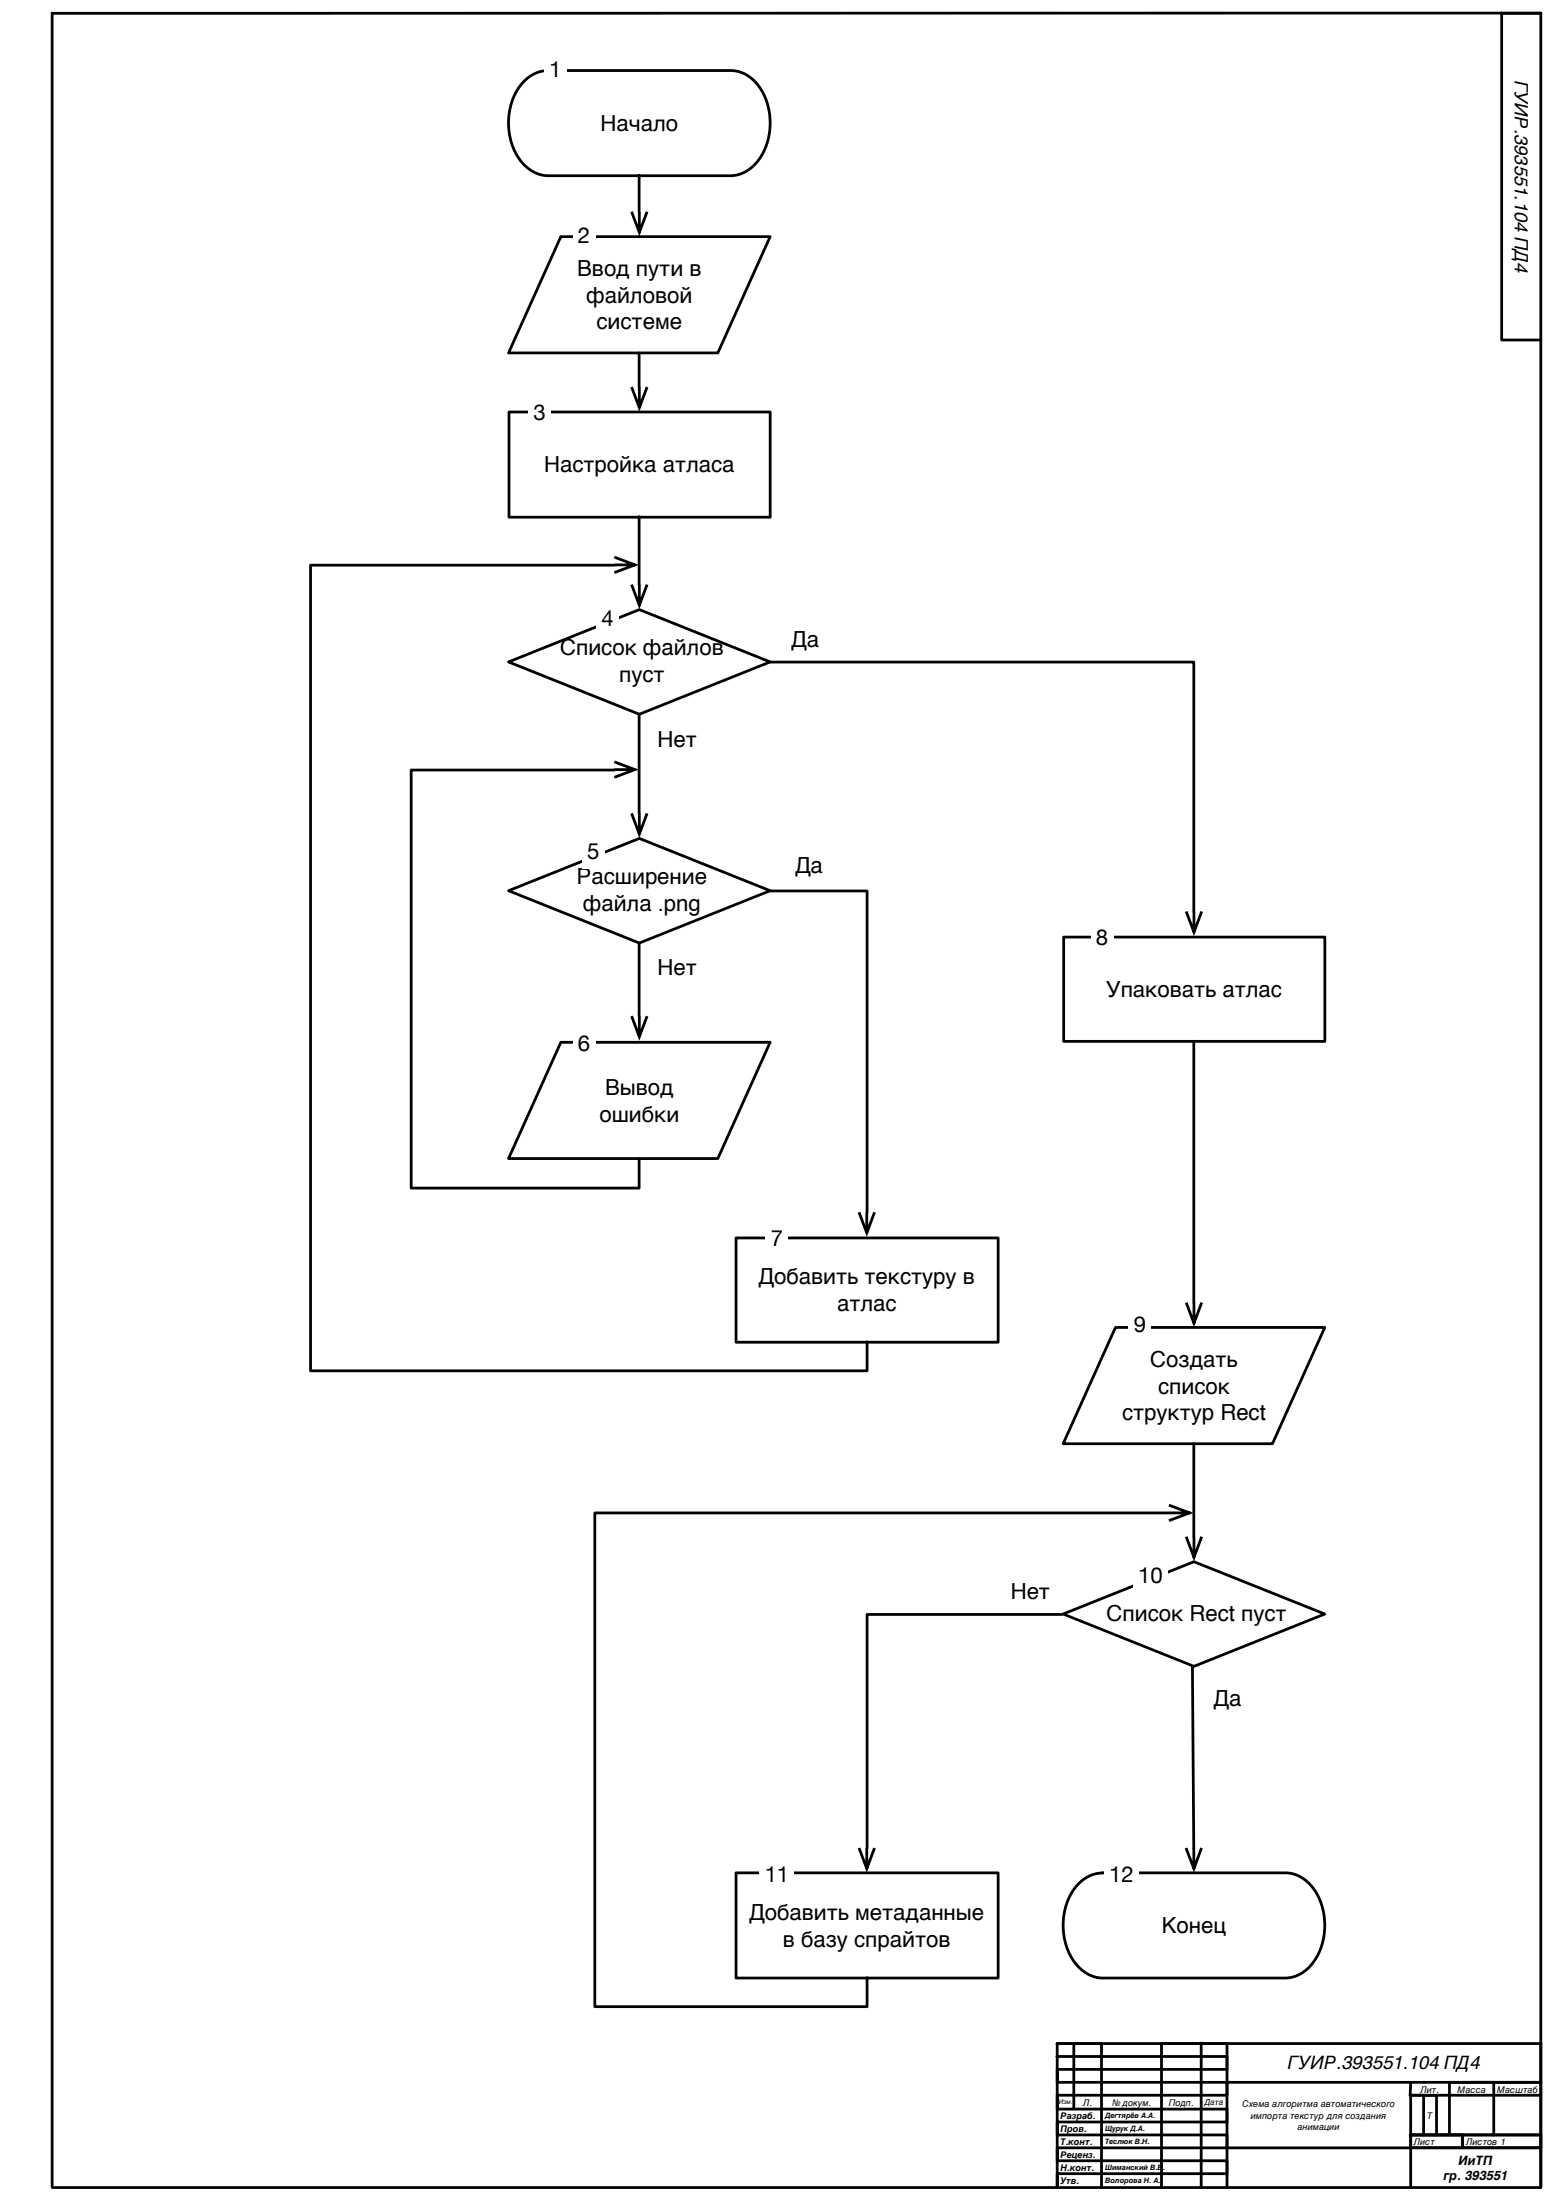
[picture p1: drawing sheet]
<svg xmlns="http://www.w3.org/2000/svg" width="594mm" height="841mm" viewBox="0 0 594 841" stroke-linecap="round" stroke-linejoin="round" font-family="sans-serif">
<g fill="none" stroke="#000" stroke-width="1.1">
<path d="M19.9 5v831M589 5v831M589 5l-569 .1M589 5.1h-15v124.9h15M404 781.2h6.5v24.8M411 781.2h10v54.8M459.1 781v55M469 796v-14.8h-25v54.8M539.2 796h-70.2v25.1h70.2M571 796h18M589 796h-49.8l-.2 5h50M589 781.2h-184.9v54.8v-5.1h64.9v-4.9h-64.9v-4.9h64.9v-5h-64.9v-4.9h64.9v-4.9h-64.9v-5.3h64.9v-5h-64.9v-4.9h64.9v-5h-65"/>
<path d="M539 816.1h20v4.9M539 801h5M539.2 816.1h19.8v5h-19.8zM539.2 801v15M544.2 816.1v-15.1h4.9v15.1M554 816.1v-20.1h17v20.1M559 816.1h30v5h-30zM589 816.1h-49.8v19.9M20 836.2h569M469 821v15M539 821h50"/>
</g>
<path d="M200.3 31.1a12.9 12.9 0 0 1 9.1-4.1h70a15.2 15.2 0 0 1 13.4 11 24 24 0 0 1-5.5 26 12.3 12.3 0 0 1-7.9 3h-70a15.2 15.2 0 0 1-13.4-11 24.6 24.6 0 0 1 4.3-24.9z" fill="#fff"/>
<path d="M209.4 27h70a15.3 15.3 0 0 1 13.4 11 24.1 24.1 0 0 1-5.5 26 12.7 12.7 0 0 1-7.9 3.2h-70a15.6 15.6 0 0 1-13.4-11.2 24 24 0 0 1 5.4-26 12.3 12.3 0 0 1 8-3" fill="none" stroke="#000" stroke-width="1.1"/>
<path d="M194.4 157.5h100v40h-100z" fill="#fff"/>
<path d="M194.6 157.5h99.8v40.2h-99.8z" fill="none" stroke="#000" stroke-width="1.1"/>
<path d="M214.4 90.5h80l-20 44.4h-80z" fill="#fff"/>
<path d="M214.4 90.5h80l-20 44.4h-80z" fill="none" stroke="#000" stroke-width="1.1"/>
<path d="M194.4 253l50-20 50 20-50 20z" fill="#fff"/>
<path d="M194.4 253l50-20 50 20-50 20z" fill="none" stroke="#000" stroke-width="1.1"/>
<path d="M194.4 340.5l50-20 50 20-50 20z" fill="#fff"/>
<path d="M194.4 340.5l50-20 50 20-50 20z" fill="none" stroke="#000" stroke-width="1.1"/>
<path d="M281.3 473h100v40h-100z" fill="#fff"/>
<path d="M281.3 473.2h100.2v39.9h-100.2z" fill="none" stroke="#000" stroke-width="1.1"/>
<path d="M406.4 358h100v40h-100z" fill="#fff"/>
<path d="M244.3 67v13.9M244.3 134.9v13M244.3 197.5v26M244.3 273v37.9M294.4 340.6h37v122.8M406.6 358.2h99.8v39.9h-99.8z" fill="none" stroke="#000" stroke-width="1.1"/>
<path d="M241.4 80.9l3 7.9 2.9-7.9M244.4 80.9v7.9M241.4 147.9l3 7.9 2.9-7.9M244.4 147.9v7.9M241.4 223.5l3 7.9 2.9-7.9M244.4 223.5v7.9M241.4 310.9l3 7.9 2.9-7.9M244.4 310.9v7.9M328.4 463.4l2.9 7.9 3-7.9M331.3 463.4v7.9" fill="none" stroke="#000" stroke-width="1.1" stroke-linecap="butt"/>
<path d="M281.3 716h100v40h-100z" fill="#fff"/>
<path d="M294.4 253.1h161.9v95.3M281.3 715.9h100.2v40.3h-100.2z" fill="none" stroke="#000" stroke-width="1.1"/>
<path d="M453.4 348.4l3 7.9 2.9-7.9M456.4 348.4v7.9" fill="none" stroke="#000" stroke-width="1.1" stroke-linecap="butt"/>
<path d="M426.4 507.5h80l-20 44.4h-80z" fill="#fff"/>
<path d="M426.4 507.4h80l-20 44.5h-80z" fill="none" stroke="#000" stroke-width="1.1"/>
<path d="M406.4 617l50-20 50 20-50 20z" fill="#fff"/>
<path d="M406.4 617l50-20 50 20-50 20z" fill="none" stroke="#000" stroke-width="1.1"/>
<path d="M412.3 720.1a12.9 12.9 0 0 1 9.1-4.1h70a15.2 15.2 0 0 1 13.4 11 24 24 0 0 1-5.5 26 12.3 12.3 0 0 1-7.9 3h-70a15.2 15.2 0 0 1-13.4-11 24.6 24.6 0 0 1 4.3-24.9z" fill="#fff"/>
<path d="M421.4 715.9h70a15.3 15.3 0 0 1 13.4 11.1 24.1 24.1 0 0 1-5.5 26 12.6 12.6 0 0 1-7.9 3.2h-70a15.5 15.5 0 0 1-13.4-11.2 24 24 0 0 1 5.4-26 12.3 12.3 0 0 1 8-3" fill="none" stroke="#000" stroke-width="1.1"/>
<path d="M214.4 398.5h80l-20 44.5h-80z" fill="#fff"/>
<path d="M234.8 216.1h-116.1v307.9h212.7v-11M234.8 294.4h-77.6v159.8h87.1v-11.2M244.3 360.5v27.9M214.4 398.4h80l-20 44.5h-80zM456.3 398v99.9M456.3 551.9v35.5M446.8 578.4h-219.4v188.7h104v-11.1M405.8 617.2h-74.4v89.2M455.8 637l.5 69.4" fill="none" stroke="#000" stroke-width="1.1"/>
<g fill="none" stroke="#000" stroke-width="1.1" stroke-linecap="butt">
<path d="M234.8 213l7.9 2.9-7.9 3M234.8 215.9h7.9M234.8 291.2l7.9 3-7.9 3M234.8 294.2h7.9M241.4 388.4l3 7.9 2.9-7.9M244.4 388.4v7.9M453.4 497.9l3 7.9 2.9-7.9M456.4 497.9v7.9M446.8 575.4l7.9 2.9-7.9 3M446.8 578.3h7.9M453.4 587.4l3 7.9 2.9-7.9M456.4 587.4v7.9"/>
<path d="M328.4 706.4l2.9 7.9 3-7.9M331.3 706.4v7.9M456.3 706.4l.1 7.9M459.3 706.4l-2.9 7.9-3.1-7.8"/>
</g>
<g fill="#fff">
<path d="M208 19.3h8.5v13.8h-8.5z"/>
<path d="M219 83h8.5v13.8h-8.5z"/>
<path d="M202 150.5h8.5v13.8h-8.5z"/>
<path d="M228 229.5h8.5v13.8h-8.5z"/>
<path d="M222.5 318.5h8.5v13.8h-8.5z"/>
<path d="M219 391.7h8.5v13.8h-8.5z"/>
<path d="M292.8 466.5h8.4v13.8h-8.4z"/>
<path d="M417 351.5h8.5v13.8h-8.5z"/>
<path d="M431.5 499.2h8.5v13.8h-8.5z"/>
<path d="M433.2 595.1h13.1v13.8h-13.1z"/>
<path d="M422.2 709.5h13.1v13.8h-13.1z"/>
<path d="M290.5 709.5h13v13.8h-13z"/>
</g>
<g font-size="8.5">
<text x="209.9" y="29.3">1</text>
<text x="229.5" y="50">Начало</text>
<text x="220.9" y="92.9">2</text>
<text x="220.6" y="105.5">Ввод пути в</text>
<text x="224.1" y="115.7">файловой</text>
<text x="228" y="126">системе</text>
<text x="203.9" y="160.4">3</text>
<text x="208" y="180.5">Настройка атласа</text>
<text x="229.9" y="239.4">4</text>
<text x="214.1" y="250.5">Список файлов</text>
<text x="302.4" y="247.4">Да</text>
<text x="236.7" y="260.8">пуст</text>
<text x="251.3" y="285.4">Нет</text>
<text x="224.4" y="328.4">5</text>
<text x="303.9" y="333.9">Да</text>
<text x="220.4" y="338">Расширение</text>
<text x="222.8" y="348.2">файла .png</text>
<text x="418.9" y="361.4">8</text>
<text x="251.3" y="372.9">Нет</text>
<text x="422.7" y="381">Упаковать атлас</text>
<text x="220.9" y="401.7">6</text>
<text x="231.3" y="418.6">Вывод</text>
<text x="229.1" y="428.9">ошибки</text>
<text x="294.6" y="476.4">7</text>
<text x="290" y="490.9">Добавить текстуру в</text>
<text x="319.9" y="501.1">атлас</text>
<text x="433.4" y="509.1">9</text>
<text x="439.7" y="522.5">Создать</text>
<text x="442.6" y="532.7">список</text>
<text x="428.9" y="543">структур Rect</text>
<text x="435.1" y="605.1">10</text>
<text x="386.3" y="611.4">Нет</text>
<text x="422.9" y="619.6">Список Rect пуст</text>
<text x="463.9" y="652.1">Да</text>
<text x="292.3" y="719.4">11</text>
<text x="424" y="719.4">12</text>
<text x="286.4" y="733.9">Добавить метаданные</text>
<text x="444.1" y="739">Конец</text>
<text x="299.3" y="744.1">в базу спрайтов</text>
</g>
<g font-size="7.1">
<text x="579" y="30.8" transform="rotate(90 579 30.8)">ГУИР.393551.104 ПД4</text>
<text x="492.3" y="790.9">ГУИР.393551.104 ПД4</text>
</g>
<g font-size="4.9">
<text x="557.6" y="827.4">ИиТП</text>
<text x="551.8" y="833.4">гр. 393551</text>
</g>
<g font-size="3.5">
<text x="543" y="799.9">Лит.</text>
<text x="557" y="799.9">Масса</text>
<text x="572.2" y="799.9">Масштаб</text>
<text x="405.4" y="809.9">Разраб.</text>
<text x="414" y="804.9">Л.</text>
<text x="425" y="804.9">№ докум.</text>
<text x="446.7" y="804.9">Подп.</text>
<text x="474.7" y="805.6">Схема алгоритма автоматического</text>
<text x="478.1" y="809.9">импорта текстур для создания</text>
<text x="545.5" y="809.9">Т</text>
<text x="405.4" y="814.9">Пров.</text>
<text x="496" y="814.1">анимации</text>
<text x="405.4" y="819.9">Т.конт.</text>
<text x="540.4" y="819.9">Лист</text>
<text x="560.4" y="819.9">Листов 1</text>
<text x="405.4" y="824.9">Реценз.</text>
<text x="405.4" y="829.9">Н.конт.</text>
<text x="405.4" y="834.9">Утв.</text>
</g>
<text font-size="3.2" x="460.5" y="804.7">Дата</text>
<g font-size="2.8">
<text x="422.4" y="809.6">Дегтярёв А.А.</text>
<text x="422.4" y="814.6">Щурук Д.А.</text>
<text x="422.4" y="819.6">Теслюк В.Н.</text>
<text x="422.4" y="829.6">Шиманский В.В</text>
<text x="444.5" y="829.6">.</text>
<text x="422.4" y="834.6">Волорова Н. А.</text>
</g>
<text font-size="2.5" x="404.7" y="804.2">Изм.</text>
</svg>
